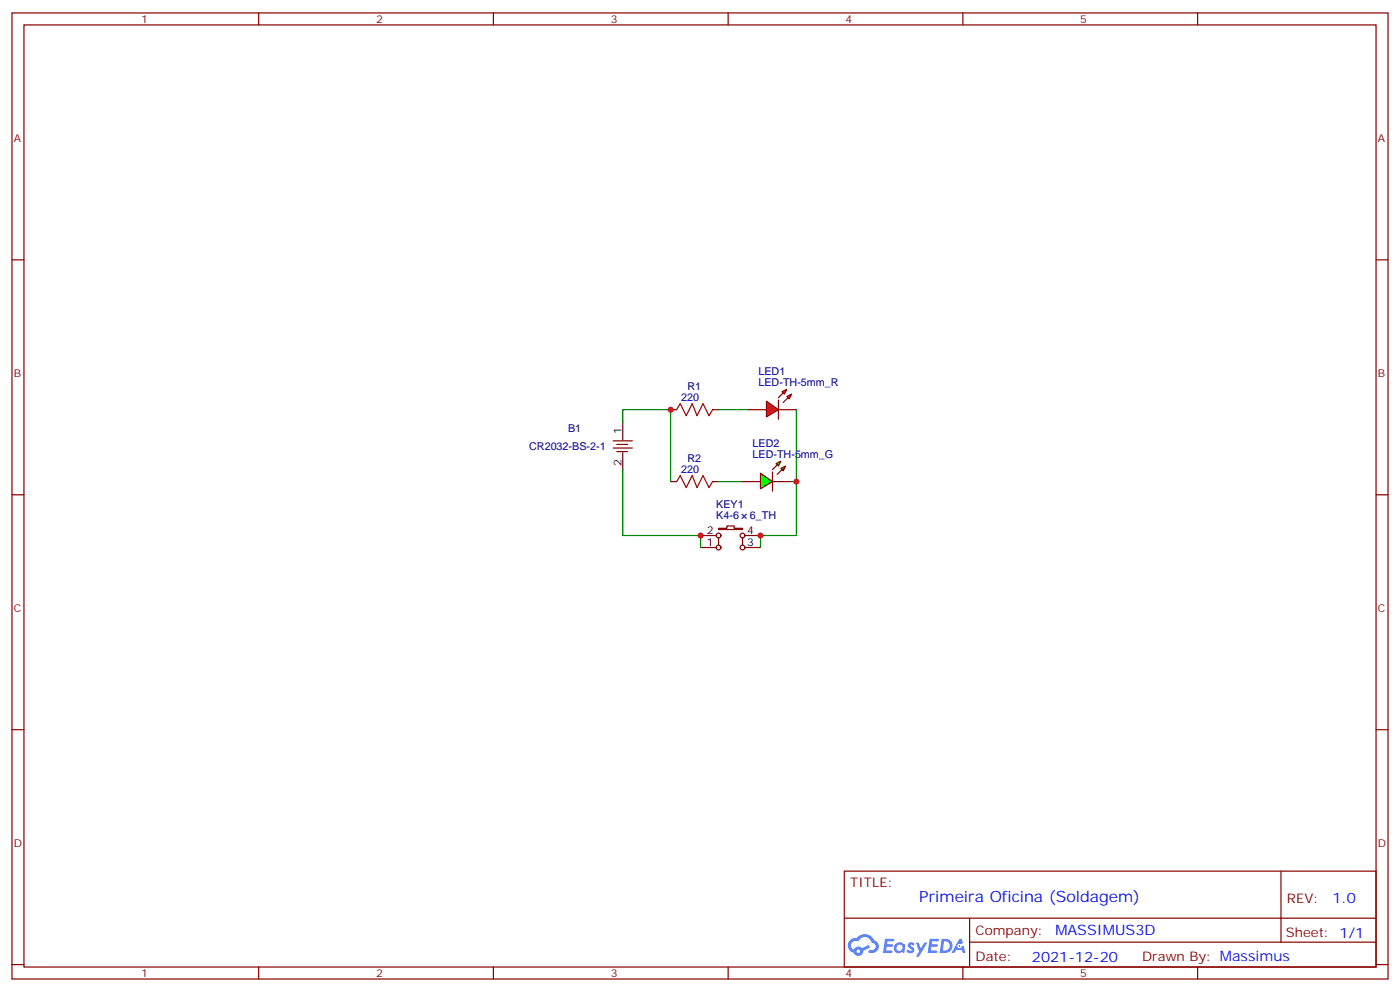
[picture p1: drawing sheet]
<svg xmlns="http://www.w3.org/2000/svg" width="412mm" height="292mm" viewBox="0 0 412 292" stroke-linecap="round" stroke-linejoin="round" font-family="sans-serif">
<g fill="none" stroke="#870000" stroke-width=".35">
<path d="M3.5 3.8h405.4v284.3h-405.4zM7.1 7.3h398.2v277.3h-398.2zM76.2 3.8v3.5M145.3 3.8v3.5M214.5 3.8v3.5M283.6 3.8v3.5M352.8 3.8v3.5M3.5 76.5h3.6M405.3 76.5h3.6M3.5 145.6h3.6M405.3 145.6h3.6M3.5 214.8h3.6"/>
<path d="M405.3 214.8h3.6M248.7 256.4h156.6v28.2h-156.6zM377.3 256.4v20.9M248.7 270.2h156.5M285.6 277.3h119.6M285.6 270.2v14.2M3.5 283.9h3.6M76.2 284.6v3.5M145.3 284.6v3.5M214.5 284.6v3.5M283.6 284.6v3.5M352.8 284.6v3.5"/>
<path d="M405.3 283.9h3.6"/>
</g>
<g fill="#5487ff">
<path d="M267.7 277.6a1.22 1.22 0 0 1 1.7 .2l-.4 .6a.47 .47 0 0 0-.3-.4 .47 .47 0 0 0-.5 .2l.1 .2a1.14 1.14 0 0 1 .8 1.8 1.14 1.14 0 0 1-1.9 0l-.2-.2 .5-.6 .7 .5a.29 .29 0 0 0 .3-.3 .29 .29 0 0 0-.2-.3 1.04 1.04 0 0 1-.6-1.7z"/>
<path d="M260.7 276.3h2.4l.3 .2-.2 .5-1.8 .1-.1 .8h1.5l.3 .4-.3 .4h-1.6l-.2 1.1h1.7l.2 .3-.2 .3-2.6 .1z"/>
<path d="M273.8 276.3h2.4l.3 .2-.1 .5-1.8 .1-.2 .8h1.6l.3 .4-.4 .4h-1.6l-.1 1.1h1.7l.2 .3-.2 .3-2.6 .1z"/>
<path d="M282.6 276.3h.7l.3 1.3-.6 .3a.69 .69 0 0 0-1 .3 .69 .69 0 0 0 .4 .9 .69 .69 0 0 0 .9-.6l.5-.2 .6 2.2h-.8l-.2-.9h-1.8l-.5 .9h-.8z"/>
<path d="M269.8 277.4h.8l.6 1.8 1.1-1.8h.9l-2.6 4.2h-.8l.9-1.5z"/>
<path d="M277.4 276.3l-.6 4.2h1.3a2.11 2.11 0 0 0 2.5-2.1 2.11 2.11 0 0 0-2.5-2.1zM278.1 277.1a1.39 1.39 0 0 1 1.7 1.4 1.39 1.39 0 0 1-1.8 1.3h-.3z"/>
<path d="M263.7 277.9a1.54 1.54 0 0 0-.1 2.2 1.54 1.54 0 0 0 2.2 .1l.6 .3 .3-2.3-.2-.3h-.4a1.49 1.49 0 0 0-2.4 0zM264 278.9a.94 .94 0 0 1 1.8 0 .94 .94 0 0 1-1.8 0z"/>
<path d="M250.4 276.7a2.18 2.18 0 0 0 1.1 3.7 1.44 1.44 0 0 0 1.6 .9 1.44 1.44 0 0 0 1.2-1.4l2-1.1-.5-.7-1.9 1a1.47 1.47 0 0 0-2.4 .4 1.39 1.39 0 0 1-.7-1.9 1.39 1.39 0 0 1 2-.5 2.12 2.12 0 0 1 2.2-1.3 2.12 2.12 0 0 1 1.9 1.7 1.14 1.14 0 0 1 1.1 1.4 1.14 1.14 0 0 1-1.7 .7 .43 .43 0 0 0-.5 .4 .43 .43 0 0 0 .4 .5 1.98 1.98 0 0 0 2.5-1.2 1.98 1.98 0 0 0-1.2-2.6 3.1 3.1 0 0 0-5.3-.6l-.9 .1zM252.3 280a.55 .55 0 0 1 1.1 0 .55 .55 0 0 1-1.1 0z"/>
<circle cx="282.6" cy="278.4" r=".26"/>
</g>
<path d="M199.3 120.6l1.1-1.8 1.7 3.5 1.8-3.5 1.4 3.5 1.8-3.5 1.7 3.5 1.1-1.7M199.3 141.7l1.1-1.7 1.7 3.5 1.8-3.5 1.4 3.5 1.8-3.5 1.7 3.5 1.1-1.8" fill="none" stroke="#a10000" stroke-width=".35"/>
<g fill="none" stroke="#870000" stroke-width=".35">
<path d="M180.6 129.8h5.7M180.6 131.9h5.7M181.7 130.8h3.2M181.7 132.9h3.2M197.6 120.6h1.7M209.9 120.6h1.8M197.6 141.7h1.7M206.4 157.6h4.6M209.9 141.7h1.8M211.7 155.5h2.4v-.7h2.2v.7h2.4v.4h-7zM211.7 158.3v2.1M218.7 158.3v2.1"/>
<path d="M219.4 157.6h4.6M206.4 161.1h4.6M219.4 161.1h4.6"/>
<circle cx="211.7" cy="157.6" r=".71"/>
<circle cx="218.7" cy="157.6" r=".71"/>
<circle cx="211.7" cy="161.1" r=".71"/>
<circle cx="218.7" cy="161.1" r=".71"/>
</g>
<path d="M183.4 124.1v5.3M183.4 133.3v4.9" fill="none" stroke="#000" stroke-width=".35"/>
<path d="M183.4 124.1v-3.5h14.2v21.1M183.4 138.2v19.4h23v3.5M211.7 120.6h8.8M234.6 120.6v21.1h-1.8M211.7 141.7h7M234.6 141.7v15.9h-10.6v3.5" fill="none" stroke="#008700" stroke-width=".35"/>
<g fill="#f00" stroke="#870000" stroke-width=".35">
<path d="M225.8 118.1l3.5 2.5-3.5 2.1z"/>
<path d="M229.3 117.8v5.6z"/>
</g>
<g fill="#870000" stroke="#870000" stroke-width=".35">
<path d="M230.7 115.6l-1.4 1.5z"/>
<path d="M230.7 118.5l1.4-1.4z"/>
</g>
<g fill="#f00" stroke="#870000" stroke-width=".35">
<path d="M230.4 115.3l1.4-.7-.7 1.4z"/>
<path d="M231.8 116.7l1.4-.7-.7 1.4z"/>
</g>
<path d="M220.5 120.6h5.3M229.3 120.6h5.3M218.7 141.7h5.3M227.5 141.7h5.3" fill="none" stroke="#870000" stroke-width=".35"/>
<g fill="#0f0" stroke="#870000" stroke-width=".35">
<path d="M230 137.9l1.4-.7-.7 1.4z"/>
<path d="M228.6 136.5l1.4-.8-.7 1.5z"/>
</g>
<g fill="#870000" stroke="#870000" stroke-width=".35">
<path d="M229 139.6l1.4-1.4z"/>
<path d="M227.5 138.2l1.5-1.4z"/>
</g>
<path d="M227.5 138.9v5.7z" fill="#f00" stroke="#870000" stroke-width=".35"/>
<path d="M224 139.3l3.5 2.4-3.5 2.2z" fill="#0f0" stroke="#870000" stroke-width=".35"/>
<g fill="#c00">
<circle cx="197.6" cy="120.6" r=".88"/>
<circle cx="206.4" cy="157.6" r=".88"/>
<circle cx="234.6" cy="141.7" r=".88"/>
<circle cx="224" cy="157.6" r=".88"/>
</g>
<text font-size="4.6" fill="#00f" x="270.8" y="265.4">Primeira Oficina (Soldagem)</text>
<g font-size="4.2" fill="#00f">
<text x="392.5" y="265.7">1.0</text>
<text x="310.9" y="275.2">MASSIMUS3D</text>
<text x="304" y="283">2021-12-20</text>
</g>
<g font-size="3.9" fill="#800">
<text x="250.5" y="261">TITLE:</text>
<text x="379.1" y="265.7">REV:</text>
<text x="287.4" y="275.2">Company:</text>
<text x="378.7" y="275.8">Sheet: 1/1</text>
<text x="287.4" y="282.9">Date:</text>
<text x="336.4" y="282.9">Drawn By: Massimus</text>
</g>
<g font-size="3.2" fill="#800">
<text x="41.6" y="6.8">1</text>
<text x="110.8" y="6.8">2</text>
<text x="179.9" y="6.8">3</text>
<text x="249.1" y="6.8">4</text>
<text x="318.2" y="6.8">5</text>
<text x="4.1" y="41.9">A</text>
<text x="405.9" y="41.9">A</text>
<text x="4.1" y="111.1">B</text>
<text x="405.9" y="111.1">B</text>
<text x="4.1" y="180.2">C</text>
<text x="405.9" y="180.2">C</text>
<text x="4.1" y="249.3">D</text>
<text x="405.9" y="249.3">D</text>
<text x="41.6" y="287.6">1</text>
<text x="110.8" y="287.6">2</text>
<text x="179.9" y="287.6">3</text>
<text x="249.1" y="287.6">4</text>
<text x="318.2" y="287.6">5</text>
</g>
<g font-size="3.2" fill="#000080">
<text x="223.4" y="113.5">LED-TH-5mm_R</text>
<text x="223.4" y="110.3">LED1</text>
<text x="200.6" y="118.2">220</text>
<text x="202.5" y="114.8">R1</text>
<text x="167.3" y="127">B1</text>
<text x="221.7" y="131.5">LED2</text>
<text x="155.9" y="132.3">CR2032-BS-2-1</text>
<text x="202.5" y="136">R2</text>
<text x="221.7" y="134.7">LED-TH-5mm_G</text>
<text x="200.6" y="139.3">220</text>
<text x="211" y="149.7">KEY1</text>
<text x="211" y="152.9">K4-6</text>
<text x="220.9" y="152.9">6_TH</text>
</g>
<g font-size="3.2">
<text x="183.1" y="127.6" transform="rotate(-90 183.1 127.6)">1</text>
<text x="183.1" y="137.1" transform="rotate(-90 183.1 137.1)">2</text>
<text x="208.2" y="160.8">1</text>
<text x="208.2" y="157.3">2</text>
<text x="220.1" y="160.8">3</text>
<text x="220.1" y="157.3">4</text>
</g>
</svg>
